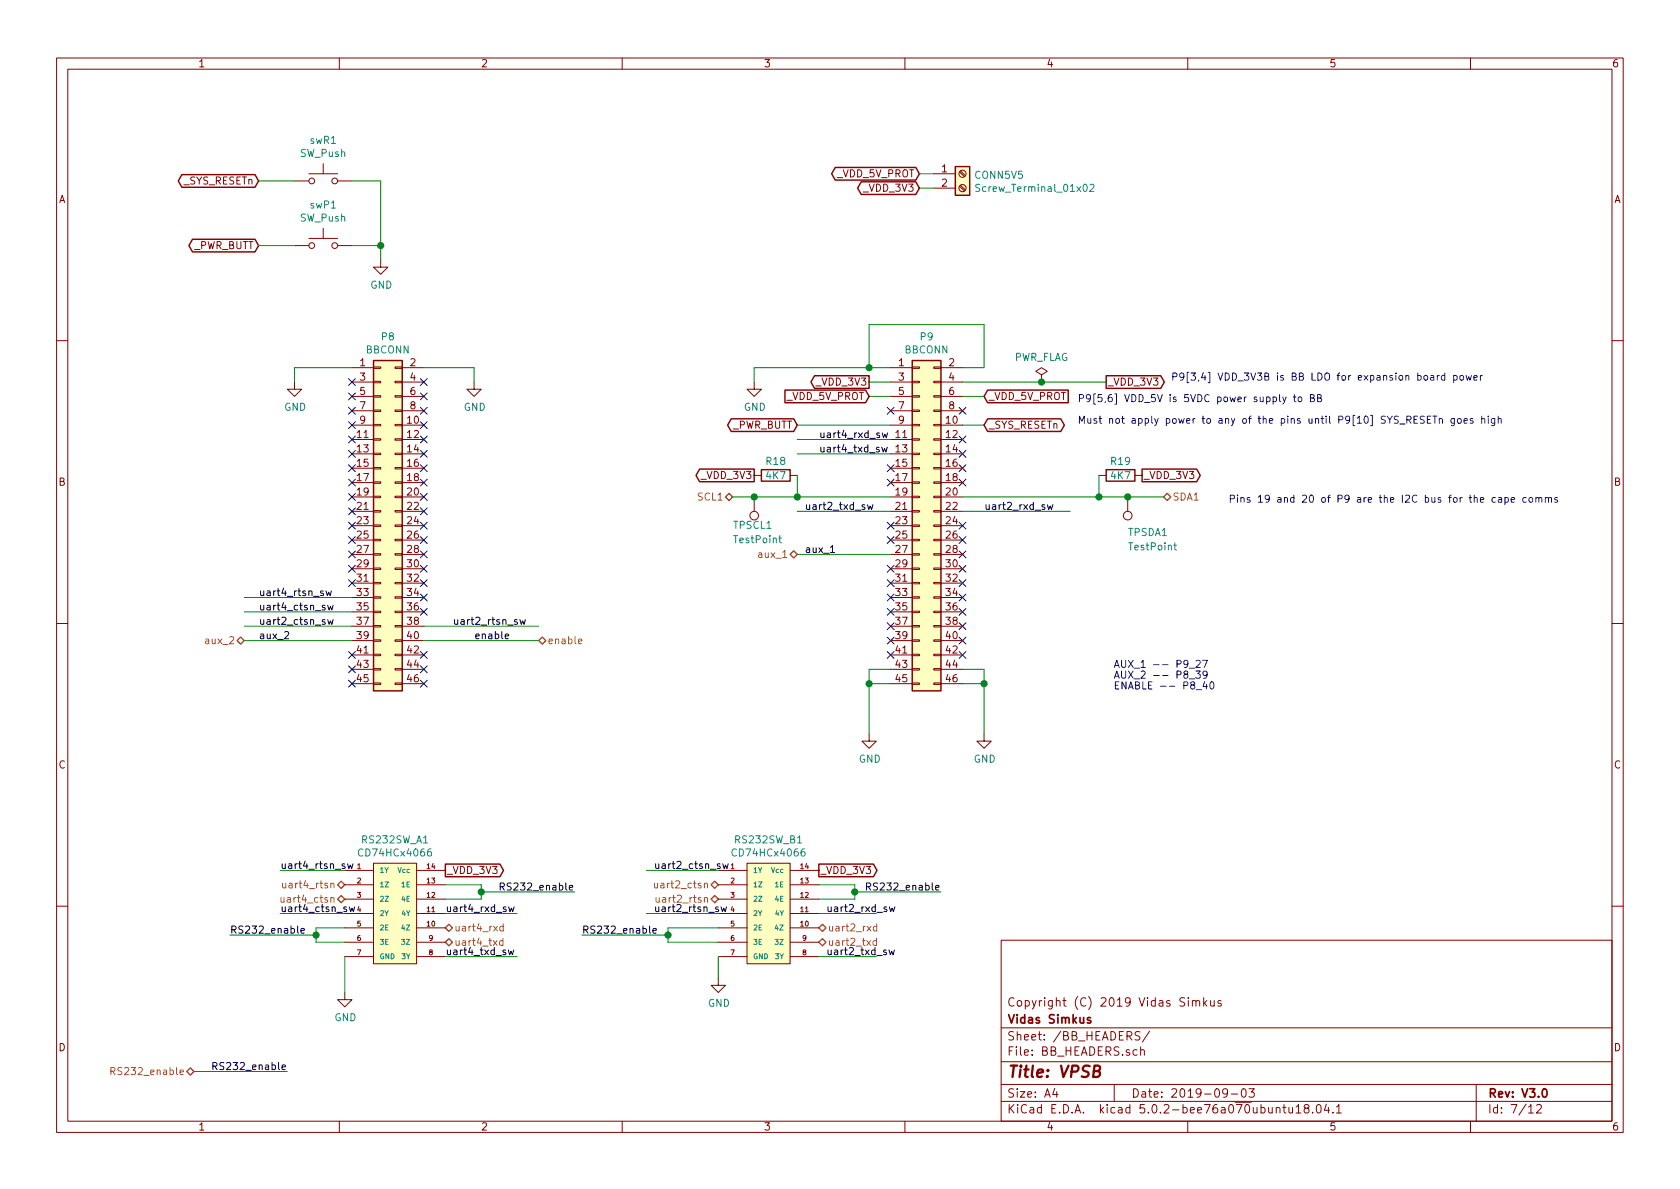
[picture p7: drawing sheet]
EESchema Schematic File Version 4
LIBS:BBB_SHIELD_V2-cache
EELAYER 26 0
EELAYER END
$Descr A4 11693 8268
encoding utf-8
Sheet 7 12
Title "VPSB"
Date "2019-09-03"
Rev "V3.0"
Comp "Vidas Simkus"
Comment1 "Copyright (C) 2019 Vidas Simkus"
Comment2 ""
Comment3 ""
Comment4 ""
$EndDescr
$Comp
L Connector_Generic:Conn_02x23_Odd_Even P8
U 1 1
P 2650 3650
F 0 "P8" H 2700 4967 50  0000 C CNN
F 1 "BBCONN" H 2700 4876 50  0000 C CNN
F 2 "Connector_PinHeader_2.54mm:PinHeader_2x23_P2.54mm_Vertical" H 2650 3650 50  0001 C CNN
F 3 "" H 2650 3650 50  0001 C CNN
F 4 "A26529-23-ND" H -1150 -300 50  0001 C CNN "DKPN"
F 5 "VER,2019-07-16,BULK" H -1150 -300 50  0001 C CNN "NOTES"
	1    2650 3650
	1    0    0    -1  
$EndComp
$Comp
L power:GND #PWR025
U 1 1
P 3300 2650
F 0 "#PWR025" H 3300 2400 50  0001 C CNN
F 1 "GND" H 3305 2477 50  0000 C CNN
F 2 "" H 3300 2650 50  0001 C CNN
F 3 "" H 3300 2650 50  0001 C CNN
	1    3300 2650
	1    0    0    -1  
$EndComp
Wire Wire Line
	6200 2550 6050 2550
Wire Wire Line
	6050 2550 6050 2250
Wire Wire Line
	6850 2550 6700 2550
Wire Wire Line
	6050 2550 5250 2550
Wire Wire Line
	5250 2550 5250 2650
Connection ~ 6050 2550
$Comp
L power:GND #PWR026
U 1 1
P 5250 2650
F 0 "#PWR026" H 5250 2400 50  0001 C CNN
F 1 "GND" H 5255 2477 50  0000 C CNN
F 2 "" H 5250 2650 50  0001 C CNN
F 3 "" H 5250 2650 50  0001 C CNN
	1    5250 2650
	1    0    0    -1  
$EndComp
Wire Wire Line
	6850 2250 6850 2550
Wire Wire Line
	6200 4650 6050 4650
Wire Wire Line
	6050 4650 6050 4750
Wire Wire Line
	6850 4650 6700 4650
Wire Wire Line
	6200 4750 6050 4750
Connection ~ 6050 4750
Wire Wire Line
	6700 4750 6850 4750
Connection ~ 6850 4750
Wire Wire Line
	6850 4750 6850 4650
$Comp
L power:GND #PWR030
U 1 1
P 6850 5100
F 0 "#PWR030" H 6850 4850 50  0001 C CNN
F 1 "GND" H 6855 4927 50  0000 C CNN
F 2 "" H 6850 5100 50  0001 C CNN
F 3 "" H 6850 5100 50  0001 C CNN
	1    6850 5100
	1    0    0    -1  
$EndComp
Text GLabel 6050 2650 0    50   Output ~ 0
_VDD_3V3
Text GLabel 7700 2650 2    50   Output ~ 0
_VDD_3V3
Wire Wire Line
	6050 2650 6200 2650
Wire Wire Line
	6700 2650 7250 2650
$Comp
L power:PWR_FLAG #FLG04
U 1 1
P 7250 2650
F 0 "#FLG04" H 7250 2725 50  0001 C CNN
F 1 "PWR_FLAG" H 7250 2824 50  0000 C CNN
F 2 "" H 7250 2650 50  0001 C CNN
F 3 "~" H 7250 2650 50  0001 C CNN
	1    7250 2650
	1    0    0    -1  
$EndComp
Connection ~ 7250 2650
Wire Wire Line
	7250 2650 7700 2650
Text GLabel 6400 1200 0    50   BiDi ~ 0
_VDD_5V_PROT
Text GLabel 6850 2750 2    50   Input ~ 0
_VDD_5V_PROT
Wire Wire Line
	6850 2750 6700 2750
Wire Wire Line
	6050 2750 6200 2750
Text Notes 8150 2650 0    50   ~ 0
P9[3,4] VDD_3V3B is BB LDO for expansion board power
Text Notes 7500 2800 0    50   ~ 0
P9[5,6] VDD_5V is 5VDC power supply to BB
Text GLabel 6850 2950 2    50   BiDi ~ 0
_SYS_RESETn
Text Notes 7500 2950 0    50   ~ 0
Must not apply power to any of the pins until P9[10] SYS_RESETn goes high
NoConn ~ 2450 2650
NoConn ~ 2450 2750
NoConn ~ 2450 2850
NoConn ~ 2450 2950
NoConn ~ 2450 3050
NoConn ~ 2450 3150
NoConn ~ 2450 3250
NoConn ~ 2450 3350
NoConn ~ 2450 3450
NoConn ~ 2450 3550
NoConn ~ 2450 3650
NoConn ~ 2450 3750
NoConn ~ 2450 3850
NoConn ~ 2450 3950
NoConn ~ 2450 4050
NoConn ~ 2450 4550
NoConn ~ 2450 4650
NoConn ~ 2450 4750
NoConn ~ 2950 4750
NoConn ~ 2950 4650
NoConn ~ 2950 4550
NoConn ~ 2950 4250
NoConn ~ 2950 4150
NoConn ~ 2950 4050
NoConn ~ 2950 3950
NoConn ~ 2950 3850
NoConn ~ 2950 3750
NoConn ~ 2950 3650
NoConn ~ 2950 3550
NoConn ~ 2950 3450
NoConn ~ 2950 3350
NoConn ~ 2950 3250
NoConn ~ 2950 3150
NoConn ~ 2950 3050
NoConn ~ 2950 2950
NoConn ~ 2950 2850
NoConn ~ 2950 2750
NoConn ~ 2950 2650
NoConn ~ 6200 4550
NoConn ~ 6200 4450
NoConn ~ 6200 4350
NoConn ~ 6200 4250
NoConn ~ 6200 4150
NoConn ~ 6200 4050
NoConn ~ 6200 3950
NoConn ~ 6200 3750
NoConn ~ 6200 3650
NoConn ~ 6200 3350
NoConn ~ 6200 3250
NoConn ~ 6200 2850
NoConn ~ 6700 2850
NoConn ~ 6700 3050
NoConn ~ 6700 3150
NoConn ~ 6700 3250
NoConn ~ 6700 3350
NoConn ~ 6700 3850
NoConn ~ 6700 3950
NoConn ~ 6700 4050
NoConn ~ 6700 4150
NoConn ~ 6700 4250
NoConn ~ 6700 4350
NoConn ~ 6700 4450
NoConn ~ 6700 4550
Wire Wire Line
	6850 2950 6700 2950
Wire Wire Line
	6850 4750 6850 5100
Wire Wire Line
	6050 4750 6050 5100
Wire Wire Line
	2950 2550 3300 2550
Wire Wire Line
	2050 2650 2050 2550
Wire Wire Line
	2050 2550 2450 2550
$Comp
L Connector_Generic:Conn_02x23_Odd_Even P9
U 1 1
P 6400 3650
F 0 "P9" H 6450 4967 50  0000 C CNN
F 1 "BBCONN" H 6450 4876 50  0000 C CNN
F 2 "Connector_PinHeader_2.54mm:PinHeader_2x23_P2.54mm_Vertical" H 6400 3650 50  0001 C CNN
F 3 "" H 6400 3650 50  0001 C CNN
F 4 "A26529-23-ND" H 100 -350 50  0001 C CNN "DKPN"
F 5 "VER,2019-07-16,BULK" H 100 -350 50  0001 C CNN "NOTES"
	1    6400 3650
	1    0    0    -1  
$EndComp
Wire Wire Line
	6200 3550 5550 3550
Wire Wire Line
	6700 3550 7450 3550
Text Label 5600 3550 0    50   ~ 0
uart2_txd_sw
Text Label 6850 3550 0    50   ~ 0
uart2_rxd_sw
Text Notes 8550 3500 0    50   ~ 0
Pins 19 and 20 of P9 are the I2C bus for the cape comms
Wire Wire Line
	2950 4350 3750 4350
Wire Wire Line
	2450 4350 1700 4350
Text Label 1800 4350 0    50   ~ 0
uart2_ctsn_sw
Text Label 3150 4350 0    50   ~ 0
uart2_rtsn_sw
Text GLabel 5550 2950 0    50   BiDi ~ 0
_PWR_BUTT
Wire Wire Line
	2450 4450 1700 4450
Text Label 1800 4450 0    50   ~ 0
aux_2
Wire Wire Line
	2950 4450 3750 4450
Text Label 3300 4450 0    50   ~ 0
enable
Text GLabel 1800 1700 0    50   BiDi ~ 0
_PWR_BUTT
Text GLabel 1800 1250 0    50   BiDi ~ 0
_SYS_RESETn
$Comp
L Switch:SW_Push swP1
U 1 1
P 2250 1700
F 0 "swP1" H 2250 1985 50  0000 C CNN
F 1 "SW_Push" H 2250 1894 50  0000 C CNN
F 2 "Button_Switch_THT:SW_PUSH_6mm" H 2250 1900 50  0001 C CNN
F 3 "" H 2250 1900 50  0001 C CNN
F 4 "VER,2019-07-16,CT" H 0   0   50  0001 C CNN "NOTES"
	1    2250 1700
	1    0    0    -1  
$EndComp
$Comp
L power:GND #PWR023
U 1 1
P 2650 1800
F 0 "#PWR023" H 2650 1550 50  0001 C CNN
F 1 "GND" H 2655 1627 50  0000 C CNN
F 2 "" H 2650 1800 50  0001 C CNN
F 3 "" H 2650 1800 50  0001 C CNN
	1    2650 1800
	1    0    0    -1  
$EndComp
Wire Wire Line
	1800 1700 2050 1700
Wire Wire Line
	2450 1700 2650 1700
Wire Wire Line
	2650 1700 2650 1800
$Comp
L Switch:SW_Push swR1
U 1 1
P 2250 1250
F 0 "swR1" H 2250 1535 50  0000 C CNN
F 1 "SW_Push" H 2250 1444 50  0000 C CNN
F 2 "Button_Switch_THT:SW_PUSH_6mm" H 2250 1450 50  0001 C CNN
F 3 "" H 2250 1450 50  0001 C CNN
F 4 "VER,2019-07-16,CT" H 0   0   50  0001 C CNN "NOTES"
	1    2250 1250
	1    0    0    -1  
$EndComp
Wire Wire Line
	1800 1250 2050 1250
Wire Wire Line
	2450 1250 2650 1250
Wire Wire Line
	2650 1250 2650 1700
Connection ~ 2650 1700
Wire Wire Line
	6050 2250 6850 2250
Wire Wire Line
	2450 4150 1700 4150
Wire Wire Line
	2450 4250 1700 4250
Text Label 1800 4150 0    50   ~ 0
uart4_rtsn_sw
Text Label 1800 4250 0    50   ~ 0
uart4_ctsn_sw
Wire Wire Line
	6200 3050 5550 3050
Wire Wire Line
	6200 3150 5550 3150
Wire Wire Line
	5550 2950 6200 2950
Text Label 5700 3050 0    50   ~ 0
uart4_rxd_sw
Text Label 5700 3150 0    50   ~ 0
uart4_txd_sw
Wire Wire Line
	6200 3850 5550 3850
Text Label 5600 3850 0    50   ~ 0
aux_1
Wire Wire Line
	6200 3450 5550 3450
NoConn ~ 6700 3650
NoConn ~ 6700 3750
Text HLabel 3100 6450 2    50   BiDi ~ 0
uart4_rxd
Text HLabel 3100 6550 2    50   BiDi ~ 0
uart4_txd
Text HLabel 2400 6150 0    50   BiDi ~ 0
uart4_rtsn
Text HLabel 2400 6250 0    50   BiDi ~ 0
uart4_ctsn
Text HLabel 5000 6150 0    50   BiDi ~ 0
uart2_ctsn
Text HLabel 5000 6250 0    50   BiDi ~ 0
uart2_rtsn
Text HLabel 5700 6550 2    50   BiDi ~ 0
uart2_txd
Text HLabel 5700 6450 2    50   BiDi ~ 0
uart2_rxd
Text HLabel 5100 3450 0    50   BiDi ~ 0
SCL1
Text HLabel 8100 3450 2    50   BiDi ~ 0
SDA1
Text HLabel 5550 3850 0    50   BiDi ~ 0
aux_1
Text HLabel 3750 4450 2    50   BiDi ~ 0
enable
Text HLabel 1700 4450 0    50   BiDi ~ 0
aux_2
$Comp
L CUSTOM_COMPONENTS:CD74HCx4066 U?
U 1 1
P 2750 6250
AR Path="/5BEFA2A7" Ref="U?"  Part="1" 
AR Path="/5B9EA597/5BEFA2A7" Ref="RS232SW_A1"  Part="1" 
F 0 "RS232SW_A1" H 2750 6665 50  0000 C CNN
F 1 "CD74HCx4066" H 2750 6574 50  0000 C CNN
F 2 "Package_SO:SOIC-14_3.9x8.7mm_P1.27mm" H 2750 6250 50  0001 C CNN
F 3 "" H 2750 6250 50  0001 C CNN
F 4 "296-9224-1-ND" H 0   0   50  0001 C CNN "DKPN"
F 5 "CD74HC4066M96" H 0   0   50  0001 C CNN "MFGPN"
F 6 "VER,2019-07-15,CT" H 0   0   50  0001 C CNN "NOTES"
F 7 "TEXAS INSTRUMENTS" H 0   0   50  0001 C CNN "MFG"
	1    2750 6250
	1    0    0    -1  
$EndComp
$Comp
L CUSTOM_COMPONENTS:CD74HCx4066 U?
U 1 1
P 5350 6250
AR Path="/5BEFA451" Ref="U?"  Part="1" 
AR Path="/5B9EA597/5BEFA451" Ref="RS232SW_B1"  Part="1" 
F 0 "RS232SW_B1" H 5350 6665 50  0000 C CNN
F 1 "CD74HCx4066" H 5350 6574 50  0000 C CNN
F 2 "Package_SO:SOIC-14_3.9x8.7mm_P1.27mm" H 5350 6250 50  0001 C CNN
F 3 "" H 5350 6250 50  0001 C CNN
F 4 "296-9224-1-ND" H 0   0   50  0001 C CNN "DKPN"
F 5 "CD74HC4066M96" H 0   0   50  0001 C CNN "MFGPN"
F 6 "VER,2019-07-15,CT" H 0   0   50  0001 C CNN "NOTES"
F 7 "TEXAS INSTRUMENTS" H 0   0   50  0001 C CNN "MFG"
	1    5350 6250
	1    0    0    -1  
$EndComp
Text Label 1950 6050 0    50   ~ 0
uart4_rtsn_sw
Text Label 1950 6350 0    50   ~ 0
uart4_ctsn_sw
Text Label 4550 6050 0    50   ~ 0
uart2_ctsn_sw
Text Label 4550 6350 0    50   ~ 0
uart2_rtsn_sw
Wire Wire Line
	1950 6050 2400 6050
Wire Wire Line
	1950 6350 2400 6350
Wire Wire Line
	3100 6350 3600 6350
Wire Wire Line
	3100 6650 3600 6650
Wire Wire Line
	2400 6450 2200 6450
Wire Wire Line
	2200 6450 2200 6500
Wire Wire Line
	2200 6550 2400 6550
Wire Wire Line
	3100 6150 3350 6150
Wire Wire Line
	3350 6150 3350 6200
Wire Wire Line
	3350 6250 3100 6250
$Comp
L power:GND #PWR032
U 1 1
P 2400 6900
F 0 "#PWR032" H 2400 6650 50  0001 C CNN
F 1 "GND" H 2405 6727 50  0000 C CNN
F 2 "" H 2400 6900 50  0001 C CNN
F 3 "" H 2400 6900 50  0001 C CNN
	1    2400 6900
	1    0    0    -1  
$EndComp
Wire Wire Line
	5000 6800 5000 6650
$Comp
L power:GND #PWR031
U 1 1
P 5000 6800
F 0 "#PWR031" H 5000 6550 50  0001 C CNN
F 1 "GND" H 5005 6627 50  0000 C CNN
F 2 "" H 5000 6800 50  0001 C CNN
F 3 "" H 5000 6800 50  0001 C CNN
	1    5000 6800
	1    0    0    -1  
$EndComp
Text GLabel 3100 6050 2    50   Output ~ 0
_VDD_3V3
Text GLabel 5700 6050 2    50   Output ~ 0
_VDD_3V3
Text Label 3100 6350 0    50   ~ 0
uart4_rxd_sw
Text Label 3100 6650 0    50   ~ 0
uart4_txd_sw
Text Label 5750 6650 0    50   ~ 0
uart2_txd_sw
Text Label 5750 6350 0    50   ~ 0
uart2_rxd_sw
Wire Wire Line
	5700 6350 6100 6350
Wire Wire Line
	5700 6650 6100 6650
Wire Wire Line
	5000 6350 4500 6350
Wire Wire Line
	5000 6050 4500 6050
Wire Wire Line
	5950 6150 5950 6200
Wire Wire Line
	5950 6250 5700 6250
Wire Wire Line
	5000 6450 4650 6450
Wire Wire Line
	4650 6450 4650 6500
Wire Wire Line
	4650 6550 5000 6550
Connection ~ 3350 6200
Wire Wire Line
	3350 6200 3350 6250
Wire Wire Line
	2200 6500 1600 6500
Connection ~ 2200 6500
Wire Wire Line
	2200 6500 2200 6550
Connection ~ 4650 6500
Wire Wire Line
	4650 6500 4650 6550
Connection ~ 5950 6200
Wire Wire Line
	5950 6200 5950 6250
Text Label 6550 6200 2    50   ~ 0
RS232_enable
Text Label 4050 6500 0    50   ~ 0
RS232_enable
Wire Wire Line
	4050 6500 4650 6500
Text Label 4000 6200 2    50   ~ 0
RS232_enable
Wire Wire Line
	3350 6200 4000 6200
Wire Wire Line
	5950 6200 6550 6200
Text Label 1600 6500 0    50   ~ 0
RS232_enable
Text HLabel 1350 7450 0    50   BiDi ~ 0
RS232_enable
Text Label 2000 7450 2    50   ~ 0
RS232_enable
Wire Wire Line
	1350 7450 2000 7450
Wire Wire Line
	5700 6150 5950 6150
Wire Wire Line
	2400 6650 2400 6900
$Comp
L power:GND #PWR024
U 1 1
P 2050 2650
F 0 "#PWR024" H 2050 2400 50  0001 C CNN
F 1 "GND" H 2055 2477 50  0000 C CNN
F 2 "" H 2050 2650 50  0001 C CNN
F 3 "" H 2050 2650 50  0001 C CNN
	1    2050 2650
	1    0    0    -1  
$EndComp
$Comp
L power:GND #PWR029
U 1 1
P 6050 5100
F 0 "#PWR029" H 6050 4850 50  0001 C CNN
F 1 "GND" H 6055 4927 50  0000 C CNN
F 2 "" H 6050 5100 50  0001 C CNN
F 3 "" H 6050 5100 50  0001 C CNN
	1    6050 5100
	1    0    0    -1  
$EndComp
Wire Wire Line
	6700 3450 7650 3450
$Comp
L Device:R R18
U 1 1
P 5400 3300
F 0 "R18" V 5300 3300 50  0000 C CNN
F 1 "4K7" V 5400 3300 50  0000 C CNN
F 2 "Resistor_SMD:R_0805_2012Metric" V 5330 3300 50  0001 C CNN
F 3 "" H 5400 3300 50  0001 C CNN
F 4 "VER,2019-07-17,CT" H 100 -350 50  0001 C CNN "NOTES"
F 5 "541-4131-1-ND" H 100 -350 50  0001 C CNN "DKPN"
F 6 "VISHAY" H 100 -350 50  0001 C CNN "MFG"
F 7 "CRCW08054K70FKEAC" H 100 -350 50  0001 C CNN "MFGPN"
	1    5400 3300
	0    1    1    0   
$EndComp
Text GLabel 7950 3300 2    50   Output ~ 0
_VDD_3V3
Text GLabel 5250 3300 0    50   Output ~ 0
_VDD_3V3
Wire Wire Line
	7650 3300 7650 3450
Connection ~ 7650 3450
Wire Wire Line
	7650 3450 7850 3450
Wire Wire Line
	5550 3300 5550 3450
Connection ~ 5550 3450
$Comp
L Device:R R19
U 1 1
P 7800 3300
F 0 "R19" V 7700 3300 50  0000 C CNN
F 1 "4K7" V 7800 3300 50  0000 C CNN
F 2 "Resistor_SMD:R_0805_2012Metric" V 7730 3300 50  0001 C CNN
F 3 "" H 7800 3300 50  0001 C CNN
F 4 "VER,2019-07-17,CT" H 100 -350 50  0001 C CNN "NOTES"
F 5 "541-4131-1-ND" H 100 -350 50  0001 C CNN "DKPN"
F 6 "VISHAY" H 100 -350 50  0001 C CNN "MFG"
F 7 "CRCW08054K70FKEAC" H 100 -350 50  0001 C CNN "MFGPN"
	1    7800 3300
	0    1    1    0   
$EndComp
Text Notes 7750 4800 0    50   ~ 0
AUX_1 -- P9_27\nAUX_2 -- P8_39\nENABLE -- P8_40\n
Wire Wire Line
	3300 2550 3300 2650
Wire Wire Line
	5100 3450 5250 3450
$Comp
L Connector:TestPoint TPSCL1
U 1 1
P 5250 3450
F 0 "TPSCL1" H 5400 3650 50  0000 R CNN
F 1 "TestPoint" H 5400 3750 50  0000 R CNN
F 2 "Connector_PinHeader_1.27mm:PinHeader_1x01_P1.27mm_Vertical" H 5450 3450 50  0001 C CNN
F 3 "~" H 5450 3450 50  0001 C CNN
	1    5250 3450
	-1   0    0    1   
$EndComp
Connection ~ 5250 3450
Wire Wire Line
	5250 3450 5550 3450
$Comp
L Connector:TestPoint TPSDA1
U 1 1
P 7850 3450
F 0 "TPSDA1" H 7850 3700 50  0000 R CNN
F 1 "TestPoint" H 7850 3800 50  0000 R CNN
F 2 "Connector_PinHeader_1.27mm:PinHeader_1x01_P1.27mm_Vertical" H 8050 3450 50  0001 C CNN
F 3 "~" H 8050 3450 50  0001 C CNN
	1    7850 3450
	-1   0    0    1   
$EndComp
Connection ~ 7850 3450
Wire Wire Line
	7850 3450 8100 3450
$Comp
L Connector:Screw_Terminal_01x02 CONN5V5
U 1 1
P 6700 1200
F 0 "CONN5V5" H 6780 1192 50  0000 L CNN
F 1 "Screw_Terminal_01x02" H 6780 1101 50  0000 L CNN
F 2 "CUSTOM_FOOTPRINTS:OSTTA024163" H 6700 1200 50  0001 C CNN
F 3 "~" H 6700 1200 50  0001 C CNN
F 4 "VER,2019-07-16,BULK" H 0   0   50  0001 C CNN "NOTES"
	1    6700 1200
	1    0    0    -1  
$EndComp
Wire Wire Line
	6500 1200 6400 1200
Wire Wire Line
	6400 1300 6500 1300
Text GLabel 6050 2750 0    50   Input ~ 0
_VDD_5V_PROT
Text GLabel 6400 1300 0    50   BiDi ~ 0
_VDD_3V3
$EndSCHEMATC
